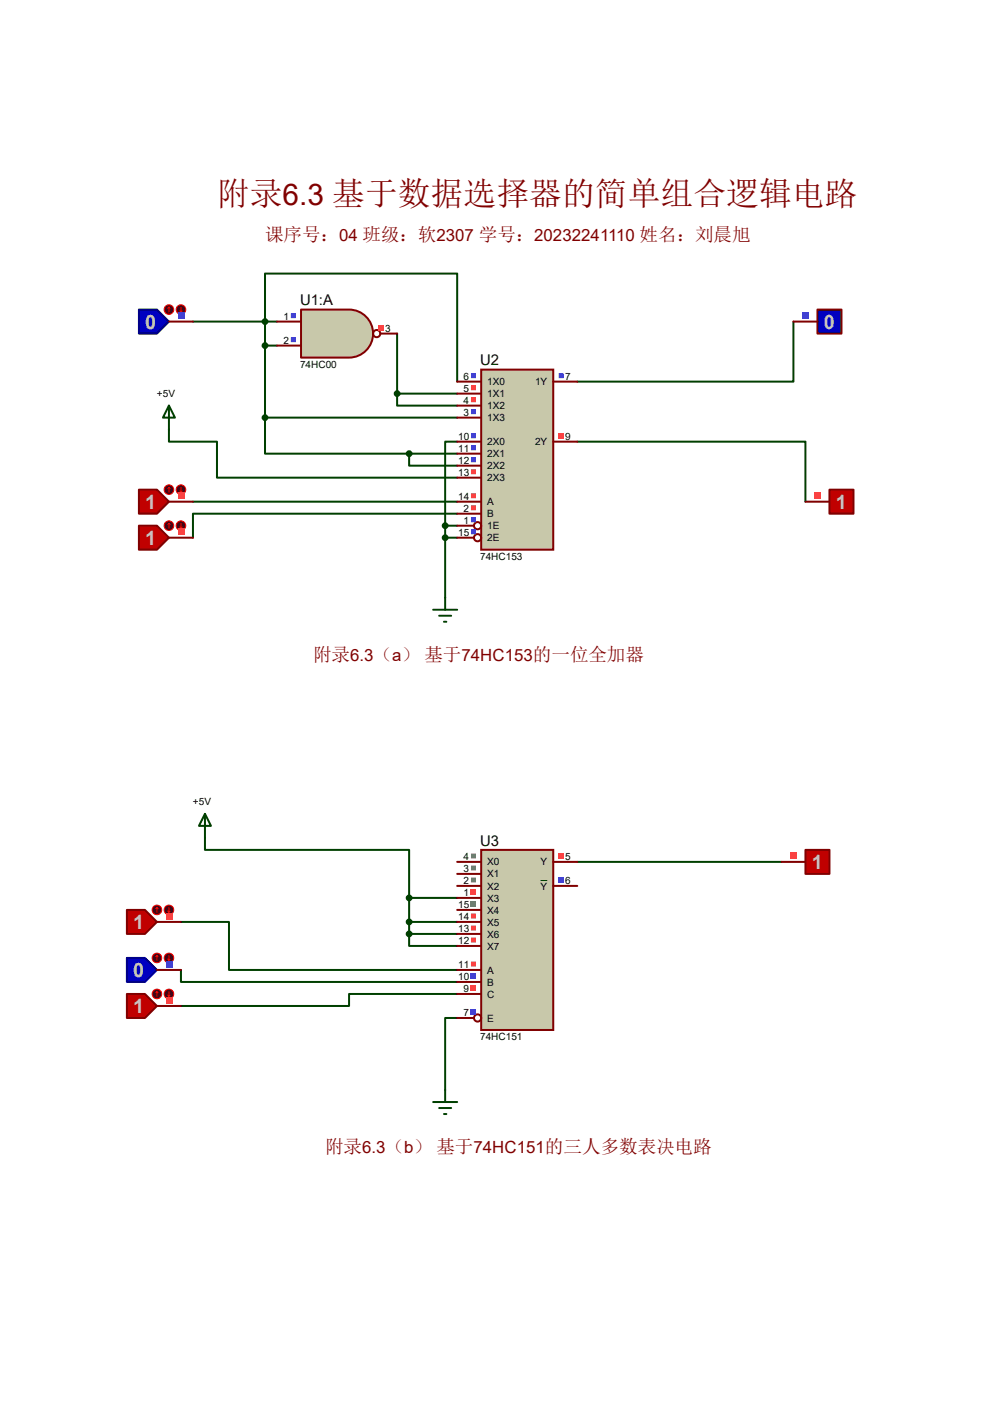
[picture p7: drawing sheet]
<svg xmlns="http://www.w3.org/2000/svg" width="210mm" height="297mm" viewBox="0 0 210 297" stroke-linecap="round" stroke-linejoin="round" font-family="sans-serif">
<g fill="none" stroke="#004000" stroke-width=".42">
<path d="M40.8 68h17.8M56 73.1h2.6M84 70.6v12.7M167.8 68v12.7h-45.7M35.7 90.9v2.5h10.2v7.6h50.8M56 88.3v7.7h30.5M56 88.3h40.7M84 83.3v2.5h12.7M84 83.3h12.7M86.5 96v2.5h10.2M86.5 96h10.2M96.7 80.7v-22.8h-40.7v30.4"/>
<path d="M96.7 93.4h-2.6v17.8M122.1 93.4h48.2v12.7M40.8 106.1h55.9M94.1 111.2h2.6M94.1 111.2v15.2M94.1 113.7h2.6M96.7 108.7h-55.9v5M43.3 177.2v2.6h43.2v10.1M38.3 195h10.1v10.2h48.3M86.5 197.6v2.5h10.2M86.5 195h10.2M86.5 189.9v7.7"/>
<path d="M86.5 197.6h10.2M86.5 189.9h10.2M122.1 182.3h43.2M38.3 205.2v2.5h58.4M96.7 210.3h-22.9v2.5h-35.5M96.7 215.3h-2.6v15.3"/>
</g>
<path d="M29.4 65.5h3.8l2.5 2.5-2.5 2.6h-3.8z" fill="#0000c0" stroke="#000080" stroke-width=".42"/>
<path d="M35.7 68h5.1" fill="none" stroke="#800000" stroke-width=".42"/>
<circle cx="35.7" cy="65.5" r="1.02" fill="#400000" stroke="#f00" stroke-width=".21"/>
<path d="M35.7 65l-.2 .2M35.7 65l.3 .2M35.7 65v1" fill="none" stroke="#f00" stroke-width=".21"/>
<circle cx="38.3" cy="65.5" r="1.02" fill="#400000" stroke="#f00" stroke-width=".21"/>
<path d="M38 65.7l.3 .3M38.3 65v1M38.5 65.7l-.2 .3" fill="none" stroke="#f00" stroke-width=".21"/>
<path d="M37.6 66.1h1.3v1.3h-1.3z" fill="#4040ff"/>
<path d="M29.4 103.6h3.8l2.5 2.5-2.5 2.6h-3.8z" fill="#c00000" stroke="#800000" stroke-width=".42"/>
<path d="M35.7 106.1h5.1" fill="none" stroke="#800000" stroke-width=".42"/>
<circle cx="35.7" cy="103.6" r="1.02" fill="#400000" stroke="#f00" stroke-width=".21"/>
<path d="M35.7 103.1l-.2 .2M35.7 103.1l.3 .2M35.7 103.1v1" fill="none" stroke="#f00" stroke-width=".21"/>
<circle cx="38.3" cy="103.6" r="1.02" fill="#400000" stroke="#f00" stroke-width=".21"/>
<path d="M38 103.8l.3 .3M38.3 103.1v1M38.5 103.8l-.2 .3" fill="none" stroke="#f00" stroke-width=".21"/>
<path d="M37.6 104.2h1.3v1.3h-1.3z" fill="#ff4040"/>
<path d="M29.4 111.2h3.8l2.5 2.5-2.5 2.6h-3.8z" fill="#c00000" stroke="#800000" stroke-width=".42"/>
<path d="M35.7 113.7h5.1" fill="none" stroke="#800000" stroke-width=".42"/>
<circle cx="35.7" cy="111.2" r="1.02" fill="#400000" stroke="#f00" stroke-width=".21"/>
<path d="M35.7 110.7l-.2 .3M35.7 110.7l.3 .3M35.7 110.7v1" fill="none" stroke="#f00" stroke-width=".21"/>
<circle cx="38.3" cy="111.2" r="1.02" fill="#400000" stroke="#f00" stroke-width=".21"/>
<path d="M38 111.5l.3 .2M38.3 110.7v1M38.5 111.5l-.2 .2" fill="none" stroke="#f00" stroke-width=".21"/>
<path d="M37.6 111.8h1.3v1.4h-1.3z" fill="#ff4040"/>
<path d="M63.7 65.5h10.1a5.1 5.1 0 0 1 5.1 5.1 5.1 5.1 0 0 1-5.1 5h-10.1z" fill="#c8c8aa" stroke="#800000" stroke-width=".42"/>
<g fill="none" stroke="#800000" stroke-width=".42">
<path d="M58.6 68h5.1M58.6 73.1h5.1M80.4 70.6h3.6"/>
<circle cx="79.7" cy="70.6" r=".76"/>
</g>
<path d="M61.5 66.3h1.1v1h-1.1zM61.5 71.3h1.1v1.1h-1.1z" fill-rule="evenodd" fill="#4040ff"/>
<path d="M80.1 68.8h1v1h-1z" fill="#ff4040"/>
<path d="M101.8 78.2h15.2v38.1h-15.2z" fill="#c8c8aa" stroke="#800000" stroke-width=".42"/>
<g fill="none" stroke="#800000" stroke-width=".42">
<path d="M96.7 80.7h5.1M96.7 83.3h5.1M96.7 85.8h5.1M96.7 88.3h5.1M96.7 93.4h5.1M96.7 96h5.1M96.7 98.5h5.1M117 80.7h5.1M117 93.4h5.1M96.7 101h5.1M96.7 106.1h5.1M96.7 108.7h5.1"/>
<path d="M96.7 111.2h3.5M96.7 113.7h3.5"/>
<circle cx="101" cy="111.2" r=".76"/>
<circle cx="101" cy="113.7" r=".76"/>
</g>
<path d="M99.6 79h1.1v1h-1.1zM118.2 79h1v1h-1z" fill-rule="evenodd" fill="#4040ff"/>
<path d="M99.6 81.5h1.1v1h-1.1zM99.6 84h1.1v1.1h-1.1z" fill-rule="evenodd" fill="#ff4040"/>
<path d="M99.6 86.6h1.1v1h-1.1zM99.6 91.7h1.1v1h-1.1z" fill-rule="evenodd" fill="#4040ff"/>
<path d="M118.2 91.7h1v1h-1z" fill="#ff4040"/>
<path d="M99.6 94.2h1.1v1h-1.1zM99.6 96.7h1.1v1.1h-1.1z" fill-rule="evenodd" fill="#4040ff"/>
<path d="M99.6 99.3h1.1v1h-1.1zM99.6 104.4h1.1v1h-1.1zM99.6 106.9h1.1v1h-1.1z" fill-rule="evenodd" fill="#ff4040"/>
<path d="M99.6 109.4h1.1v1.1h-1.1zM99.6 112h1.1v1h-1.1z" fill-rule="evenodd" fill="#4040ff"/>
<path d="M172.9 65.5h5.1v5.1h-5.1z" fill="#0000c0" stroke="#800000" stroke-width=".42"/>
<path d="M167.8 68h5.1" fill="none" stroke="#800000" stroke-width=".42"/>
<path d="M169.7 66.1h1.3v1.3h-1.3z" fill="#4040ff"/>
<path d="M175.4 103.6h5.1v5.1h-5.1z" fill="#c00000" stroke="#800000" stroke-width=".42"/>
<path d="M170.3 106.1h5.1" fill="none" stroke="#800000" stroke-width=".42"/>
<path d="M172.3 104.2h1.3v1.3h-1.3z" fill="#ff4040"/>
<g fill="#004000" stroke="#004000" stroke-width=".42">
<circle cx="56" cy="68" r=".51"/>
<circle cx="84" cy="83.3" r=".51"/>
<circle cx="56" cy="73.1" r=".51"/>
<circle cx="56" cy="88.3" r=".51"/>
<circle cx="86.5" cy="96" r=".51"/>
<circle cx="94.1" cy="111.2" r=".51"/>
<circle cx="94.1" cy="113.7" r=".51"/>
</g>
<path d="M35.7 85.8l1.3 2.5h-2.5zM35.7 85.8v5.1M91.6 129h5.1M92.9 130.3h2.5M93.9 131.5h.5M94.1 126.4v2.6" fill="none" stroke="#004000" stroke-width=".42"/>
<path d="M101.8 179.8h15.2v38.1h-15.2z" fill="#c8c8aa" stroke="#800000" stroke-width=".42"/>
<g fill="none" stroke="#800000" stroke-width=".42">
<path d="M96.7 182.3h5.1M96.7 184.9h5.1M96.7 187.4h5.1M96.7 189.9h5.1M96.7 192.5h5.1M96.7 195h5.1M96.7 197.6h5.1M117 182.3h5.1M117 187.4h5.1M96.7 200.1h5.1M96.7 205.2h5.1M96.7 207.7h5.1"/>
<path d="M96.7 210.3h5.1M96.7 215.3h3.5"/>
<circle cx="101" cy="215.3" r=".76"/>
</g>
<path d="M114.3 186.3h1.4" fill="none" stroke="#000" stroke-width=".21"/>
<path d="M99.6 180.6h1.1v1h-1.1zM99.6 183.1h1.1v1h-1.1zM99.6 185.6h1.1v1.1h-1.1z" fill-rule="evenodd" fill="#808080"/>
<path d="M99.6 188.2h1.1v1h-1.1z" fill="#ff4040"/>
<path d="M99.6 190.7h1.1v1.1h-1.1z" fill="#808080"/>
<path d="M99.6 193.3h1.1v1h-1.1zM99.6 195.8h1.1v1h-1.1zM99.6 198.3h1.1v1.1h-1.1zM99.6 203.4h1.1v1.1h-1.1z" fill-rule="evenodd" fill="#ff4040"/>
<path d="M99.6 206h1.1v1h-1.1z" fill="#4040ff"/>
<path d="M99.6 208.5h1.1v1h-1.1z" fill="#ff4040"/>
<path d="M99.6 213.6h1.1v1h-1.1z" fill="#4040ff"/>
<path d="M118.2 180.6h1v1h-1z" fill="#ff4040"/>
<path d="M118.2 185.6h1v1.1h-1z" fill="#4040ff"/>
<path d="M26.8 192.5h3.8l2.6 2.5-2.6 2.6h-3.8z" fill="#c00000" stroke="#800000" stroke-width=".42"/>
<path d="M33.2 195h5.1" fill="none" stroke="#800000" stroke-width=".42"/>
<circle cx="33.2" cy="192.5" r="1.02" fill="#400000" stroke="#f00" stroke-width=".21"/>
<path d="M33.2 192l-.3 .2M33.2 192l.2 .2M33.2 192v1" fill="none" stroke="#f00" stroke-width=".21"/>
<circle cx="35.7" cy="192.5" r="1.02" fill="#400000" stroke="#f00" stroke-width=".21"/>
<path d="M35.5 192.7l.2 .3M35.7 192v1M36 192.7l-.3 .3" fill="none" stroke="#f00" stroke-width=".21"/>
<path d="M35.1 193.1h1.3v1.3h-1.3z" fill="#ff4040"/>
<path d="M26.8 202.6h3.8l2.6 2.6-2.6 2.5h-3.8z" fill="#0000c0" stroke="#000080" stroke-width=".42"/>
<path d="M33.2 205.2h5.1" fill="none" stroke="#800000" stroke-width=".42"/>
<circle cx="33.2" cy="202.6" r="1.02" fill="#400000" stroke="#f00" stroke-width=".21"/>
<path d="M33.2 202.1l-.3 .3M33.2 202.1l.2 .3M33.2 202.1v1.1" fill="none" stroke="#f00" stroke-width=".21"/>
<circle cx="35.7" cy="202.6" r="1.02" fill="#400000" stroke="#f00" stroke-width=".21"/>
<path d="M35.5 202.9l.2 .3M35.7 202.1v1.1M36 202.9l-.3 .3" fill="none" stroke="#f00" stroke-width=".21"/>
<path d="M35.1 203.3h1.3v1.3h-1.3z" fill="#4040ff"/>
<path d="M26.8 210.3h3.8l2.6 2.5-2.6 2.5h-3.8z" fill="#c00000" stroke="#800000" stroke-width=".42"/>
<path d="M33.2 212.8h5.1" fill="none" stroke="#800000" stroke-width=".42"/>
<circle cx="33.2" cy="210.3" r="1.02" fill="#400000" stroke="#f00" stroke-width=".21"/>
<path d="M33.2 209.8l-.3 .2M33.2 209.8l.2 .2M33.2 209.8v1" fill="none" stroke="#f00" stroke-width=".21"/>
<circle cx="35.7" cy="210.3" r="1.02" fill="#400000" stroke="#f00" stroke-width=".21"/>
<path d="M35.5 210.5l.2 .3M35.7 209.8v1M36 210.5l-.3 .3" fill="none" stroke="#f00" stroke-width=".21"/>
<path d="M35.1 210.9h1.3v1.3h-1.3z" fill="#ff4040"/>
<path d="M43.3 172.2l1.3 2.5h-2.5zM43.3 172.2v5M91.6 233.1h5.1M92.9 234.4h2.5M93.9 235.7h.5M94.1 230.6v2.5" fill="none" stroke="#004000" stroke-width=".42"/>
<g fill="#004000" stroke="#004000" stroke-width=".42">
<circle cx="86.5" cy="195" r=".51"/>
<circle cx="86.5" cy="197.6" r=".51"/>
<circle cx="86.5" cy="189.9" r=".51"/>
</g>
<path d="M170.3 179.8h5.1v5.1h-5.1z" fill="#c00000" stroke="#800000" stroke-width=".42"/>
<path d="M165.3 182.3h5" fill="none" stroke="#800000" stroke-width=".42"/>
<path d="M167.2 180.4h1.3v1.3h-1.3z" fill="#ff4040"/>
<text font-size="6.9" fill="#800000" x="45.9" y="43.3">附录6.3 基于数据选择器的简单组合逻辑电路</text>
<g font-size="4.2" fill="#c0c0c0">
<text x="30.7" y="69.6">0</text>
<text x="174.2" y="69.6">0</text>
<text x="30.7" y="107.7">1</text>
<text x="176.8" y="107.7">1</text>
<text x="30.7" y="115.3">1</text>
<text x="171.7" y="183.9">1</text>
<text x="28.2" y="196.6">1</text>
<text x="28.2" y="206.7">0</text>
<text x="28.2" y="214.3">1</text>
</g>
<g font-size="3.9" fill="#800000">
<text x="56" y="50.9">课序号：04 班级：软2307 学号：20232241110 姓名：刘晨旭</text>
<text x="66.2" y="139.8">附录6.3（a） 基于74HC153的一位全加器</text>
<text x="68.7" y="244">附录6.3（b） 基于74HC151的三人多数表决电路</text>
</g>
<g font-size="3.1">
<text x="63.5" y="64.6">U1:A</text>
<text x="101.6" y="77.3">U2</text>
<text x="101.6" y="178.9">U3</text>
</g>
<g font-size="2.1">
<text x="59.9" y="67.6">1</text>
<text x="81.4" y="70.2">3</text>
<text x="59.9" y="72.7">2</text>
<text x="63.5" y="77.8">74HC00</text>
<text x="98" y="80.3">6</text>
<text x="98" y="82.9">5</text>
<text x="103" y="81.5">1X0</text>
<text x="113.2" y="81.5">1Y</text>
<text x="119.5" y="80.3">7</text>
<text x="33.2" y="84">+5V</text>
<text x="98" y="85.4">4</text>
<text x="98" y="88">3</text>
<text x="103" y="84">1X1</text>
<text x="103" y="86.6">1X2</text>
<text x="103" y="89.1">1X3</text>
<text x="96.9" y="93">10</text>
<text x="96.9" y="95.6">11</text>
<text x="103" y="94.2">2X0</text>
<text x="113.2" y="94.2">2Y</text>
<text x="119.5" y="93">9</text>
<text x="96.9" y="98.1">12</text>
<text x="96.9" y="100.7">13</text>
<text x="103" y="96.7">2X1</text>
<text x="103" y="99.3">2X2</text>
<text x="103" y="101.8">2X3</text>
<text x="96.9" y="105.7">14</text>
<text x="103" y="106.9">A</text>
<text x="96.9" y="113.4">15</text>
<text x="98" y="108.3">2</text>
<text x="98" y="110.8">1</text>
<text x="103" y="109.4">B</text>
<text x="103" y="112">1E</text>
<text x="101.6" y="118.4">74HC153</text>
<text x="103" y="114.5">2E</text>
<text x="40.8" y="170.4">+5V</text>
<text x="98" y="181.9">4</text>
<text x="98" y="184.5">3</text>
<text x="103" y="183.1">X0</text>
<text x="103" y="185.6">X1</text>
<text x="114.3" y="183.1">Y</text>
<text x="119.5" y="181.9">5</text>
<text x="98" y="187">2</text>
<text x="98" y="189.6">1</text>
<text x="103" y="188.2">X2</text>
<text x="103" y="190.7">X3</text>
<text x="114.3" y="188.2">Y</text>
<text x="119.5" y="187">6</text>
<text x="96.9" y="192.1">15</text>
<text x="96.9" y="194.6">14</text>
<text x="96.9" y="197.2">13</text>
<text x="103" y="193.3">X4</text>
<text x="103" y="195.8">X5</text>
<text x="96.9" y="199.7">12</text>
<text x="103" y="198.3">X6</text>
<text x="103" y="200.9">X7</text>
<text x="96.9" y="204.8">11</text>
<text x="96.9" y="207.3">10</text>
<text x="98" y="209.9">9</text>
<text x="103" y="206">A</text>
<text x="103" y="208.5">B</text>
<text x="98" y="215">7</text>
<text x="103" y="211">C</text>
<text x="101.6" y="220">74HC151</text>
<text x="103" y="216.1">E</text>
</g>
</svg>
